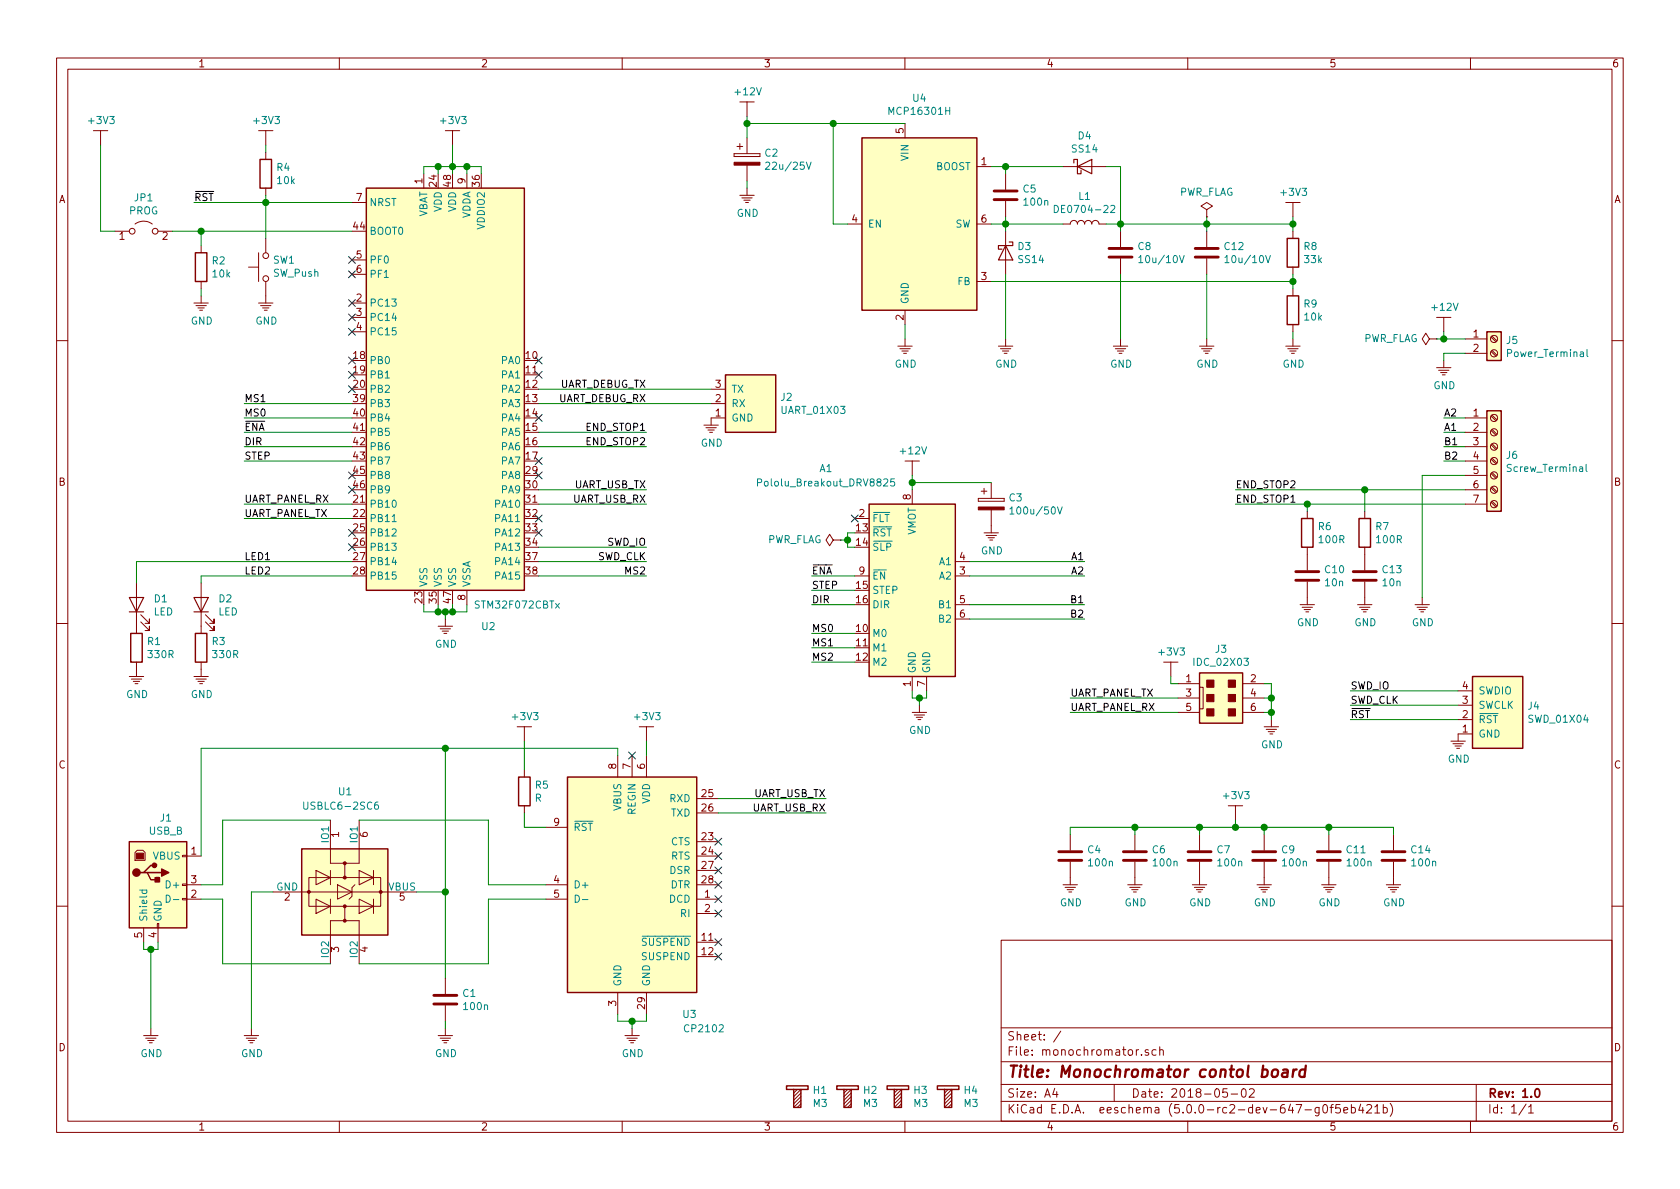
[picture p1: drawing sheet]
EESchema Schematic File Version 4
EELAYER 26 0
EELAYER END
$Descr A4 11693 8268
encoding utf-8
Sheet 1 1
Title "Monochromator contol board"
Date "2018-05-02"
Rev "1.0"
Comp ""
Comment1 ""
Comment2 ""
Comment3 ""
Comment4 ""
$EndDescr
$Comp
L MCU_ST_STM32F0:STM32F072CBTx U2
U 1 1
P 3150 2700
F 0 "U2" H 3400 1050 50  0000 C CNN
F 1 "STM32F072CBTx" H 3600 1200 50  0000 C CNN
F 2 "Package_QFP:LQFP-48_7x7mm_P0.5mm" H 2550 1300 50  0001 R CNN
F 3 "http://www.st.com/st-web-ui/static/active/en/resource/technical/document/datasheet/DM00090510.pdf" H 3150 2700 50  0001 C CNN
	1    3150 2700
	1    0    0    -1  
$EndComp
$Comp
L KLIB_Power:+3V3 #PWR011
U 1 1
P 3150 1000
F 0 "#PWR011" H 3150 700 50  0001 C CNN
F 1 "+3V3" H 3155 1173 50  0000 C CNN
F 2 "" H 3150 1000 50  0001 C CNN
F 3 "" H 3150 1000 50  0001 C CNN
	1    3150 1000
	1    0    0    -1  
$EndComp
Wire Wire Line
	2950 1200 2950 1150
Wire Wire Line
	2950 1150 3050 1150
Wire Wire Line
	3350 1150 3350 1200
Wire Wire Line
	3150 1200 3150 1150
Connection ~ 3150 1150
Wire Wire Line
	3150 1150 3250 1150
Wire Wire Line
	3150 1000 3150 1150
Wire Wire Line
	3250 1200 3250 1150
Connection ~ 3250 1150
Wire Wire Line
	3250 1150 3350 1150
Wire Wire Line
	3050 1200 3050 1150
Connection ~ 3050 1150
Wire Wire Line
	3050 1150 3150 1150
$Comp
L KLIB_Power:GND #PWR09
U 1 1
P 3100 4300
F 0 "#PWR09" H 3100 4100 50  0001 C CNN
F 1 "GND" H 3105 4127 50  0000 C CNN
F 2 "" H 3100 4300 50  0001 C CNN
F 3 "" H 3100 4300 50  0001 C CNN
	1    3100 4300
	1    0    0    -1  
$EndComp
Wire Wire Line
	3250 4200 3250 4250
Wire Wire Line
	3250 4250 3150 4250
Wire Wire Line
	2950 4250 2950 4200
Wire Wire Line
	3050 4200 3050 4250
Connection ~ 3050 4250
Wire Wire Line
	3050 4250 2950 4250
Wire Wire Line
	3150 4200 3150 4250
Connection ~ 3150 4250
Wire Wire Line
	3150 4250 3100 4250
Wire Wire Line
	3100 4300 3100 4250
Connection ~ 3100 4250
Wire Wire Line
	3100 4250 3050 4250
$Comp
L KLIB_Connector_Prog:SWD_01X04 J4
U 1 1
P 10350 5000
F 0 "J4" H 10070 5096 50  0000 R CNN
F 1 "SWD_01X04" H 10070 5005 50  0000 R CNN
F 2 "Connector_PinHeader_2.54mm:PinHeader_1x04_P2.54mm_Vertical" H 10300 4600 50  0001 C CNN
F 3 "~" H 10750 5400 50  0001 C CNN
	1    10350 5000
	-1   0    0    -1  
$EndComp
Wire Wire Line
	3750 3000 4500 3000
Wire Wire Line
	3750 3100 4500 3100
Wire Wire Line
	3750 3800 4500 3800
Wire Wire Line
	3750 3900 4500 3900
Text Label 4500 3800 2    50   ~ 0
SWD_IO
Text Label 4500 3900 2    50   ~ 0
SWD_CLK
Wire Wire Line
	1350 1400 1850 1400
Text Label 1350 1400 0    50   ~ 0
~RST
Text Label 4500 3000 2    50   ~ 0
END_STOP1
Text Label 4500 3100 2    50   ~ 0
END_STOP2
Text Label 1700 3900 0    50   ~ 0
LED1
Text Label 1700 4000 0    50   ~ 0
LED2
Wire Wire Line
	1700 3100 2450 3100
Wire Wire Line
	1700 3200 2450 3200
Text Label 1700 3100 0    50   ~ 0
DIR
Text Label 1700 3200 0    50   ~ 0
STEP
Wire Wire Line
	1700 2900 2450 2900
Wire Wire Line
	1700 3000 2450 3000
Text Label 1700 2900 0    50   ~ 0
MS0
Text Label 1700 3000 0    50   ~ 0
~ENA
Wire Wire Line
	1700 2800 2450 2800
Text Label 1700 2800 0    50   ~ 0
MS1
Wire Wire Line
	4500 4000 3750 4000
Text Label 4500 4000 2    50   ~ 0
MS2
Wire Wire Line
	3750 3400 4500 3400
Wire Wire Line
	3750 3500 4500 3500
Text Label 4500 3400 2    50   ~ 0
UART_USB_TX
Text Label 4500 3500 2    50   ~ 0
UART_USB_RX
Text Label 4500 2700 2    50   ~ 0
UART_DEBUG_TX
Text Label 4500 2800 2    50   ~ 0
UART_DEBUG_RX
Wire Wire Line
	2450 3500 1700 3500
Wire Wire Line
	2450 3600 1700 3600
Text Label 1700 3600 0    50   ~ 0
UART_PANEL_TX
Text Label 1700 3500 0    50   ~ 0
UART_PANEL_RX
NoConn ~ 2450 1800
NoConn ~ 2450 1900
NoConn ~ 2450 2100
NoConn ~ 2450 2200
NoConn ~ 2450 2300
NoConn ~ 2450 2500
NoConn ~ 2450 2600
NoConn ~ 2450 2700
NoConn ~ 3750 2500
NoConn ~ 3750 2600
NoConn ~ 3750 3200
NoConn ~ 3750 3300
NoConn ~ 3750 3600
NoConn ~ 3750 3700
$Comp
L Jumper:Jumper_2_Open JP1
U 1 1
P 1000 1600
F 0 "JP1" H 1000 1835 50  0000 C CNN
F 1 "PROG" H 1000 1744 50  0000 C CNN
F 2 "Connector_PinHeader_2.54mm:PinHeader_1x02_P2.54mm_Vertical" H 1000 1600 50  0001 C CNN
F 3 "~" H 1000 1600 50  0001 C CNN
	1    1000 1600
	1    0    0    -1  
$EndComp
$Comp
L Device:R R2
U 1 1
P 1400 1850
F 0 "R2" H 1470 1896 50  0000 L CNN
F 1 "10k" H 1470 1805 50  0000 L CNN
F 2 "Resistor_SMD:R_0805_2012Metric" V 1330 1850 50  0001 C CNN
F 3 "~" H 1400 1850 50  0001 C CNN
	1    1400 1850
	1    0    0    -1  
$EndComp
$Comp
L KLIB_Power:GND #PWR04
U 1 1
P 1400 2050
F 0 "#PWR04" H 1400 1850 50  0001 C CNN
F 1 "GND" H 1405 1877 50  0000 C CNN
F 2 "" H 1400 2050 50  0001 C CNN
F 3 "" H 1400 2050 50  0001 C CNN
	1    1400 2050
	1    0    0    -1  
$EndComp
Wire Wire Line
	1400 2050 1400 2000
Wire Wire Line
	2450 1600 1400 1600
Wire Wire Line
	1400 1600 1400 1700
Wire Wire Line
	1200 1600 1400 1600
Connection ~ 1400 1600
$Comp
L KLIB_Power:+3V3 #PWR01
U 1 1
P 700 1000
F 0 "#PWR01" H 700 700 50  0001 C CNN
F 1 "+3V3" H 705 1173 50  0000 C CNN
F 2 "" H 700 1000 50  0001 C CNN
F 3 "" H 700 1000 50  0001 C CNN
	1    700  1000
	1    0    0    -1  
$EndComp
Wire Wire Line
	700  1000 700  1600
Wire Wire Line
	700  1600 800  1600
$Comp
L KLIB_Power:GND #PWR040
U 1 1
P 10150 5100
F 0 "#PWR040" H 10150 4900 50  0001 C CNN
F 1 "GND" H 10155 4927 50  0000 C CNN
F 2 "" H 10150 5100 50  0001 C CNN
F 3 "" H 10150 5100 50  0001 C CNN
	1    10150 5100
	1    0    0    -1  
$EndComp
Wire Wire Line
	10150 4800 9400 4800
Wire Wire Line
	10150 4900 9400 4900
Text Label 9400 4800 0    50   ~ 0
SWD_IO
Text Label 9400 4900 0    50   ~ 0
SWD_CLK
Text Label 9400 5000 0    50   ~ 0
~RST
Wire Wire Line
	9400 5000 10150 5000
$Comp
L Switch:SW_Push SW1
U 1 1
P 1850 1850
F 0 "SW1" V 1896 1802 50  0000 R CNN
F 1 "SW_Push" V 1805 1802 50  0000 R CNN
F 2 "Button_Switch_SMD:SW_SPST_FSMSM" H 1850 2050 50  0001 C CNN
F 3 "" H 1850 2050 50  0001 C CNN
	1    1850 1850
	0    -1   -1   0   
$EndComp
$Comp
L Device:R R4
U 1 1
P 1850 1200
F 0 "R4" H 1920 1246 50  0000 L CNN
F 1 "10k" H 1920 1155 50  0000 L CNN
F 2 "Resistor_SMD:R_0805_2012Metric" V 1780 1200 50  0001 C CNN
F 3 "~" H 1850 1200 50  0001 C CNN
	1    1850 1200
	1    0    0    -1  
$EndComp
$Comp
L KLIB_Power:+3V3 #PWR07
U 1 1
P 1850 1000
F 0 "#PWR07" H 1850 700 50  0001 C CNN
F 1 "+3V3" H 1855 1173 50  0000 C CNN
F 2 "" H 1850 1000 50  0001 C CNN
F 3 "" H 1850 1000 50  0001 C CNN
	1    1850 1000
	1    0    0    -1  
$EndComp
Wire Wire Line
	1850 1050 1850 1000
Wire Wire Line
	1850 1350 1850 1400
Connection ~ 1850 1400
Wire Wire Line
	1850 1400 2450 1400
Wire Wire Line
	1850 1650 1850 1400
$Comp
L KLIB_Power:GND #PWR08
U 1 1
P 1850 2050
F 0 "#PWR08" H 1850 1850 50  0001 C CNN
F 1 "GND" H 1855 1877 50  0000 C CNN
F 2 "" H 1850 2050 50  0001 C CNN
F 3 "" H 1850 2050 50  0001 C CNN
	1    1850 2050
	1    0    0    -1  
$EndComp
$Comp
L KLIB_Interface:CP2102 U3
U 1 1
P 4400 6150
F 0 "U3" H 4800 5250 50  0000 C CNN
F 1 "CP2102" H 4900 5150 50  0000 C CNN
F 2 "Package_DFN_QFN:QFN-28-1EP_5x5mm_P0.5mm_EP3.35x3.35mm" H 4600 5300 50  0001 L CNN
F 3 "https://www.silabs.com/documents/public/data-sheets/CP2102-9.pdf" H 4600 5100 50  0001 L CNN
	1    4400 6150
	1    0    0    -1  
$EndComp
$Comp
L KLIB_Power:GND #PWR013
U 1 1
P 4400 7150
F 0 "#PWR013" H 4400 6950 50  0001 C CNN
F 1 "GND" H 4405 6977 50  0000 C CNN
F 2 "" H 4400 7150 50  0001 C CNN
F 3 "" H 4400 7150 50  0001 C CNN
	1    4400 7150
	1    0    0    -1  
$EndComp
Wire Wire Line
	4400 7150 4400 7100
Wire Wire Line
	4400 7100 4500 7100
Wire Wire Line
	4500 7100 4500 7050
Wire Wire Line
	4300 7050 4300 7100
Wire Wire Line
	4300 7100 4400 7100
Connection ~ 4400 7100
$Comp
L Connector:USB_B J1
U 1 1
P 1100 6150
F 0 "J1" H 1155 6617 50  0000 C CNN
F 1 "USB_B" H 1155 6526 50  0000 C CNN
F 2 "Connector_USB:USB_B_TE_5787834_Vertical" H 1250 6100 50  0001 C CNN
F 3 " ~" H 1250 6100 50  0001 C CNN
	1    1100 6150
	1    0    0    -1  
$EndComp
$Comp
L Power_Protection:USBLC6-2SC6 U1
U 1 1
P 2400 6200
F 0 "U1" V 1700 6150 50  0000 L CNN
F 1 "USBLC6-2SC6" V 1800 5900 50  0000 L CNN
F 2 "Package_TO_SOT_SMD:SOT-23-6" H 1650 6600 50  0001 C CNN
F 3 "http://www2.st.com/resource/en/datasheet/CD00050750.pdf" H 2600 6550 50  0001 C CNN
	1    2400 6200
	0    1    1    0   
$EndComp
Wire Wire Line
	1400 6150 1550 6150
Wire Wire Line
	1550 6150 1550 5700
Wire Wire Line
	1550 5700 2300 5700
Wire Wire Line
	2500 5700 3400 5700
Wire Wire Line
	3400 5700 3400 6150
Wire Wire Line
	3400 6150 3800 6150
Wire Wire Line
	1400 6250 1550 6250
Wire Wire Line
	1550 6250 1550 6700
Wire Wire Line
	1550 6700 2300 6700
Wire Wire Line
	2500 6700 3400 6700
Wire Wire Line
	3400 6700 3400 6250
Wire Wire Line
	3400 6250 3800 6250
$Comp
L KLIB_Power:GND #PWR03
U 1 1
P 1050 7150
F 0 "#PWR03" H 1050 6950 50  0001 C CNN
F 1 "GND" H 1055 6977 50  0000 C CNN
F 2 "" H 1050 7150 50  0001 C CNN
F 3 "" H 1050 7150 50  0001 C CNN
	1    1050 7150
	1    0    0    -1  
$EndComp
Wire Wire Line
	1050 7150 1050 6600
Wire Wire Line
	1050 6600 1100 6600
Wire Wire Line
	1100 6600 1100 6550
Wire Wire Line
	1000 6550 1000 6600
Wire Wire Line
	1000 6600 1050 6600
Connection ~ 1050 6600
Wire Wire Line
	1400 5950 1400 5200
Wire Wire Line
	1400 5200 3100 5200
Wire Wire Line
	4300 5200 4300 5250
Wire Wire Line
	2900 6200 3100 6200
Wire Wire Line
	3100 6200 3100 5200
Connection ~ 3100 5200
Wire Wire Line
	3100 5200 4300 5200
$Comp
L KLIB_Power:GND #PWR06
U 1 1
P 1750 7150
F 0 "#PWR06" H 1750 6950 50  0001 C CNN
F 1 "GND" H 1755 6977 50  0000 C CNN
F 2 "" H 1750 7150 50  0001 C CNN
F 3 "" H 1750 7150 50  0001 C CNN
	1    1750 7150
	1    0    0    -1  
$EndComp
Wire Wire Line
	1750 7150 1750 6200
Wire Wire Line
	1750 6200 1900 6200
NoConn ~ 5000 5850
NoConn ~ 5000 5950
NoConn ~ 5000 6050
NoConn ~ 5000 6150
NoConn ~ 5000 6250
NoConn ~ 5000 6350
NoConn ~ 5000 6550
NoConn ~ 5000 6650
$Comp
L Device:R R5
U 1 1
P 3650 5500
F 0 "R5" H 3720 5546 50  0000 L CNN
F 1 "R" H 3720 5455 50  0000 L CNN
F 2 "Resistor_SMD:R_0805_2012Metric" V 3580 5500 50  0001 C CNN
F 3 "~" H 3650 5500 50  0001 C CNN
	1    3650 5500
	1    0    0    -1  
$EndComp
$Comp
L KLIB_Power:+3V3 #PWR014
U 1 1
P 4500 5150
F 0 "#PWR014" H 4500 4850 50  0001 C CNN
F 1 "+3V3" H 4505 5323 50  0000 C CNN
F 2 "" H 4500 5150 50  0001 C CNN
F 3 "" H 4500 5150 50  0001 C CNN
	1    4500 5150
	1    0    0    -1  
$EndComp
Wire Wire Line
	4500 5250 4500 5150
$Comp
L KLIB_Power:+3V3 #PWR012
U 1 1
P 3650 5150
F 0 "#PWR012" H 3650 4850 50  0001 C CNN
F 1 "+3V3" H 3655 5323 50  0000 C CNN
F 2 "" H 3650 5150 50  0001 C CNN
F 3 "" H 3650 5150 50  0001 C CNN
	1    3650 5150
	1    0    0    -1  
$EndComp
Wire Wire Line
	3650 5350 3650 5150
Wire Wire Line
	3800 5750 3650 5750
Wire Wire Line
	3650 5750 3650 5650
NoConn ~ 4400 5250
Wire Wire Line
	5000 5550 5750 5550
Wire Wire Line
	5000 5650 5750 5650
Text Label 5750 5550 2    50   ~ 0
UART_USB_TX
Text Label 5750 5650 2    50   ~ 0
UART_USB_RX
$Comp
L KLIB_Regul:MCP16301H U4
U 1 1
P 6400 1550
F 0 "U4" H 6400 2428 50  0000 C CNN
F 1 "MCP16301H" H 6400 2337 50  0000 C CNN
F 2 "Package_TO_SOT_SMD:SOT-23-6_Handsoldering" H 7400 850 50  0001 C CNN
F 3 "https://www.tme.eu/cz/details/mcp16301ht-e_ch/stabilizator-napeti-obvody-dc-dc/microchip-technology/" H 6800 2200 50  0001 C CNN
	1    6400 1550
	1    0    0    -1  
$EndComp
$Comp
L Device:R R8
U 1 1
P 9000 1750
F 0 "R8" H 9070 1796 50  0000 L CNN
F 1 "33k" H 9070 1705 50  0000 L CNN
F 2 "Resistor_SMD:R_0805_2012Metric" V 8930 1750 50  0001 C CNN
F 3 "~" H 9000 1750 50  0001 C CNN
	1    9000 1750
	1    0    0    -1  
$EndComp
$Comp
L Device:R R9
U 1 1
P 9000 2150
F 0 "R9" H 9070 2196 50  0000 L CNN
F 1 "10k" H 9070 2105 50  0000 L CNN
F 2 "Resistor_SMD:R_0805_2012Metric" V 8930 2150 50  0001 C CNN
F 3 "~" H 9000 2150 50  0001 C CNN
	1    9000 2150
	1    0    0    -1  
$EndComp
$Comp
L Device:L L1
U 1 1
P 7550 1550
F 0 "L1" V 7740 1550 50  0000 C CNN
F 1 "DE0704-22" V 7649 1550 50  0000 C CNN
F 2 "Inductor_SMD:L_7.3x7.3_H4.5" H 7550 1550 50  0001 C CNN
F 3 "~" H 7550 1550 50  0001 C CNN
	1    7550 1550
	0    -1   -1   0   
$EndComp
$Comp
L Device:D_Schottky D3
U 1 1
P 7000 1750
F 0 "D3" V 6954 1829 50  0000 L CNN
F 1 "SS14" V 7045 1829 50  0000 L CNN
F 2 "Diode_SMD:D_SMA" H 7000 1750 50  0001 C CNN
F 3 "~" H 7000 1750 50  0001 C CNN
	1    7000 1750
	0    1    1    0   
$EndComp
$Comp
L Device:D_Schottky D4
U 1 1
P 7550 1150
F 0 "D4" H 7550 1366 50  0000 C CNN
F 1 "SS14" H 7550 1275 50  0000 C CNN
F 2 "Diode_SMD:D_SMA" H 7550 1150 50  0001 C CNN
F 3 "~" H 7550 1150 50  0001 C CNN
	1    7550 1150
	1    0    0    -1  
$EndComp
$Comp
L Device:C C5
U 1 1
P 7000 1350
F 0 "C5" H 7115 1396 50  0000 L CNN
F 1 "100n" H 7115 1305 50  0000 L CNN
F 2 "Capacitor_SMD:C_0805_2012Metric" H 7038 1200 50  0001 C CNN
F 3 "~" H 7000 1350 50  0001 C CNN
	1    7000 1350
	1    0    0    -1  
$EndComp
$Comp
L Device:C C8
U 1 1
P 7800 1750
F 0 "C8" H 7915 1796 50  0000 L CNN
F 1 "10u/10V" H 7915 1705 50  0000 L CNN
F 2 "Capacitor_SMD:C_1206_3216Metric" H 7838 1600 50  0001 C CNN
F 3 "~" H 7800 1750 50  0001 C CNN
	1    7800 1750
	1    0    0    -1  
$EndComp
$Comp
L Device:C C12
U 1 1
P 8400 1750
F 0 "C12" H 8515 1796 50  0000 L CNN
F 1 "10u/10V" H 8515 1705 50  0000 L CNN
F 2 "Capacitor_SMD:C_1206_3216Metric" H 8438 1600 50  0001 C CNN
F 3 "~" H 8400 1750 50  0001 C CNN
	1    8400 1750
	1    0    0    -1  
$EndComp
$Comp
L Device:CP C2
U 1 1
P 5200 1100
F 0 "C2" H 5318 1146 50  0000 L CNN
F 1 "22u/25V" H 5318 1055 50  0000 L CNN
F 2 "Capacitor_Tantalum_SMD:CP_EIA-7343-31_Kemet-D" H 5238 950 50  0001 C CNN
F 3 "~" H 5200 1100 50  0001 C CNN
	1    5200 1100
	1    0    0    -1  
$EndComp
Wire Wire Line
	9000 1950 9000 1900
Wire Wire Line
	9000 2000 9000 1950
Connection ~ 9000 1950
Wire Wire Line
	6900 1950 9000 1950
Wire Wire Line
	6900 1150 7000 1150
Wire Wire Line
	7700 1550 7800 1550
Wire Wire Line
	9000 1550 9000 1600
Wire Wire Line
	7800 1600 7800 1550
Connection ~ 7800 1550
Wire Wire Line
	7800 1550 8400 1550
Wire Wire Line
	8400 1600 8400 1550
Connection ~ 8400 1550
Wire Wire Line
	8400 1550 9000 1550
Wire Wire Line
	7700 1150 7800 1150
Wire Wire Line
	7800 1150 7800 1550
Wire Wire Line
	7400 1550 7000 1550
Wire Wire Line
	7000 1600 7000 1550
Connection ~ 7000 1550
Wire Wire Line
	7000 1550 6900 1550
Wire Wire Line
	7000 1500 7000 1550
Wire Wire Line
	7000 1200 7000 1150
Connection ~ 7000 1150
Wire Wire Line
	7000 1150 7400 1150
$Comp
L KLIB_Power:GND #PWR037
U 1 1
P 9000 2350
F 0 "#PWR037" H 9000 2150 50  0001 C CNN
F 1 "GND" H 9005 2177 50  0000 C CNN
F 2 "" H 9000 2350 50  0001 C CNN
F 3 "" H 9000 2350 50  0001 C CNN
	1    9000 2350
	1    0    0    -1  
$EndComp
$Comp
L KLIB_Power:GND #PWR021
U 1 1
P 6300 2350
F 0 "#PWR021" H 6300 2150 50  0001 C CNN
F 1 "GND" H 6305 2177 50  0000 C CNN
F 2 "" H 6300 2350 50  0001 C CNN
F 3 "" H 6300 2350 50  0001 C CNN
	1    6300 2350
	1    0    0    -1  
$EndComp
Wire Wire Line
	6300 2350 6300 2250
Wire Wire Line
	9000 2350 9000 2300
$Comp
L KLIB_Power:GND #PWR028
U 1 1
P 7800 2350
F 0 "#PWR028" H 7800 2150 50  0001 C CNN
F 1 "GND" H 7805 2177 50  0000 C CNN
F 2 "" H 7800 2350 50  0001 C CNN
F 3 "" H 7800 2350 50  0001 C CNN
	1    7800 2350
	1    0    0    -1  
$EndComp
$Comp
L KLIB_Power:GND #PWR033
U 1 1
P 8400 2350
F 0 "#PWR033" H 8400 2150 50  0001 C CNN
F 1 "GND" H 8405 2177 50  0000 C CNN
F 2 "" H 8400 2350 50  0001 C CNN
F 3 "" H 8400 2350 50  0001 C CNN
	1    8400 2350
	1    0    0    -1  
$EndComp
$Comp
L KLIB_Power:GND #PWR023
U 1 1
P 7000 2350
F 0 "#PWR023" H 7000 2150 50  0001 C CNN
F 1 "GND" H 7005 2177 50  0000 C CNN
F 2 "" H 7000 2350 50  0001 C CNN
F 3 "" H 7000 2350 50  0001 C CNN
	1    7000 2350
	1    0    0    -1  
$EndComp
Wire Wire Line
	7000 2350 7000 1900
Wire Wire Line
	7800 2350 7800 1900
Wire Wire Line
	8400 2350 8400 1900
Wire Wire Line
	6300 850  5800 850 
Wire Wire Line
	5200 950  5200 850 
Wire Wire Line
	5900 1550 5800 1550
Wire Wire Line
	5800 1550 5800 850 
Wire Wire Line
	5800 850  5200 850 
$Comp
L KLIB_Power:GND #PWR017
U 1 1
P 5200 1300
F 0 "#PWR017" H 5200 1100 50  0001 C CNN
F 1 "GND" H 5205 1127 50  0000 C CNN
F 2 "" H 5200 1300 50  0001 C CNN
F 3 "" H 5200 1300 50  0001 C CNN
	1    5200 1300
	1    0    0    -1  
$EndComp
Wire Wire Line
	5200 1300 5200 1250
Wire Wire Line
	5200 800  5200 850 
Connection ~ 5200 850 
$Comp
L KLIB_Power:+12V #PWR016
U 1 1
P 5200 800
F 0 "#PWR016" H 5200 500 50  0001 C CNN
F 1 "+12V" H 5205 973 50  0000 C CNN
F 2 "" H 5200 800 50  0001 C CNN
F 3 "" H 5200 800 50  0001 C CNN
	1    5200 800 
	1    0    0    -1  
$EndComp
Wire Wire Line
	9000 1500 9000 1550
Connection ~ 9000 1550
$Comp
L KLIB_Power:+3V3 #PWR036
U 1 1
P 9000 1500
F 0 "#PWR036" H 9000 1200 50  0001 C CNN
F 1 "+3V3" H 9005 1673 50  0000 C CNN
F 2 "" H 9000 1500 50  0001 C CNN
F 3 "" H 9000 1500 50  0001 C CNN
	1    9000 1500
	1    0    0    -1  
$EndComp
$Comp
L Device:LED D2
U 1 1
P 1400 4200
F 0 "D2" V 1438 4083 50  0000 R CNN
F 1 "LED" V 1347 4083 50  0000 R CNN
F 2 "LED_SMD:LED_0805_2012Metric" H 1400 4200 50  0001 C CNN
F 3 "~" H 1400 4200 50  0001 C CNN
	1    1400 4200
	0    -1   -1   0   
$EndComp
$Comp
L Device:LED D1
U 1 1
P 950 4200
F 0 "D1" V 988 4083 50  0000 R CNN
F 1 "LED" V 897 4083 50  0000 R CNN
F 2 "LED_SMD:LED_0805_2012Metric" H 950 4200 50  0001 C CNN
F 3 "~" H 950 4200 50  0001 C CNN
	1    950  4200
	0    -1   -1   0   
$EndComp
$Comp
L Device:R R3
U 1 1
P 1400 4500
F 0 "R3" H 1470 4546 50  0000 L CNN
F 1 "330R" H 1470 4455 50  0000 L CNN
F 2 "Resistor_SMD:R_0805_2012Metric" V 1330 4500 50  0001 C CNN
F 3 "~" H 1400 4500 50  0001 C CNN
	1    1400 4500
	1    0    0    -1  
$EndComp
$Comp
L Device:R R1
U 1 1
P 950 4500
F 0 "R1" H 1020 4546 50  0000 L CNN
F 1 "330R" H 1020 4455 50  0000 L CNN
F 2 "Resistor_SMD:R_0805_2012Metric" V 880 4500 50  0001 C CNN
F 3 "~" H 950 4500 50  0001 C CNN
	1    950  4500
	1    0    0    -1  
$EndComp
$Comp
L KLIB_Power:GND #PWR05
U 1 1
P 1400 4650
F 0 "#PWR05" H 1400 4450 50  0001 C CNN
F 1 "GND" H 1405 4477 50  0000 C CNN
F 2 "" H 1400 4650 50  0001 C CNN
F 3 "" H 1400 4650 50  0001 C CNN
	1    1400 4650
	1    0    0    -1  
$EndComp
$Comp
L KLIB_Power:GND #PWR02
U 1 1
P 950 4650
F 0 "#PWR02" H 950 4450 50  0001 C CNN
F 1 "GND" H 955 4477 50  0000 C CNN
F 2 "" H 950 4650 50  0001 C CNN
F 3 "" H 950 4650 50  0001 C CNN
	1    950  4650
	1    0    0    -1  
$EndComp
Wire Wire Line
	1400 4000 1400 4050
Wire Wire Line
	1400 4000 2450 4000
Wire Wire Line
	950  3900 950  4050
Wire Wire Line
	950  3900 2450 3900
NoConn ~ 3750 2900
$Comp
L Driver_Motor:Pololu_Breakout_DRV8825 A1
U 1 1
P 6350 4000
F 0 "A1" H 5750 4750 50  0000 C CNN
F 1 "Pololu_Breakout_DRV8825" H 5750 4650 50  0000 C CNN
F 2 "Module:Pololu_Breakout-16_15.2x20.3mm" H 6550 3200 50  0001 L CNN
F 3 "https://www.pololu.com/product/2982" H 6450 3700 50  0001 C CNN
	1    6350 4000
	1    0    0    -1  
$EndComp
NoConn ~ 5950 3600
Wire Wire Line
	5650 4600 5950 4600
Text Label 5650 4600 0    50   ~ 0
MS2
Wire Wire Line
	5650 4500 5950 4500
Text Label 5650 4500 0    50   ~ 0
MS1
Wire Wire Line
	5650 4400 5950 4400
Text Label 5650 4400 0    50   ~ 0
MS0
Wire Wire Line
	5950 3800 5900 3800
Wire Wire Line
	5900 3800 5900 3750
Wire Wire Line
	5900 3700 5950 3700
Wire Wire Line
	5950 4200 5650 4200
Wire Wire Line
	5950 4100 5650 4100
Wire Wire Line
	5950 4000 5650 4000
Text Label 5650 4000 0    50   ~ 0
~ENA
Text Label 5650 4100 0    50   ~ 0
STEP
Text Label 5650 4200 0    50   ~ 0
DIR
$Comp
L KLIB_Power:+12V #PWR018
U 1 1
P 6350 3300
F 0 "#PWR018" H 6350 3000 50  0001 C CNN
F 1 "+12V" H 6355 3473 50  0000 C CNN
F 2 "" H 6350 3300 50  0001 C CNN
F 3 "" H 6350 3300 50  0001 C CNN
	1    6350 3300
	1    0    0    -1  
$EndComp
Wire Wire Line
	6350 3300 6350 3350
$Comp
L Device:CP C3
U 1 1
P 6900 3500
F 0 "C3" H 7018 3546 50  0000 L CNN
F 1 "100u/50V" H 7018 3455 50  0000 L CNN
F 2 "Capacitor_THT:CP_Radial_D8.0mm_P3.50mm" H 6938 3350 50  0001 C CNN
F 3 "~" H 6900 3500 50  0001 C CNN
	1    6900 3500
	1    0    0    -1  
$EndComp
Wire Wire Line
	6900 3350 6350 3350
Connection ~ 6350 3350
Wire Wire Line
	6350 3350 6350 3400
$Comp
L KLIB_Power:GND #PWR020
U 1 1
P 6900 3650
F 0 "#PWR020" H 6900 3450 50  0001 C CNN
F 1 "GND" H 6905 3477 50  0000 C CNN
F 2 "" H 6900 3650 50  0001 C CNN
F 3 "" H 6900 3650 50  0001 C CNN
	1    6900 3650
	1    0    0    -1  
$EndComp
$Comp
L KLIB_Power:GND #PWR019
U 1 1
P 6400 4900
F 0 "#PWR019" H 6400 4700 50  0001 C CNN
F 1 "GND" H 6405 4727 50  0000 C CNN
F 2 "" H 6400 4900 50  0001 C CNN
F 3 "" H 6400 4900 50  0001 C CNN
	1    6400 4900
	1    0    0    -1  
$EndComp
Wire Wire Line
	6450 4800 6450 4850
Wire Wire Line
	6450 4850 6400 4850
Wire Wire Line
	6350 4850 6350 4800
Wire Wire Line
	6400 4900 6400 4850
Connection ~ 6400 4850
Wire Wire Line
	6400 4850 6350 4850
Wire Wire Line
	6750 3900 7550 3900
Wire Wire Line
	6750 4000 7550 4000
Wire Wire Line
	6750 4200 7550 4200
Wire Wire Line
	6750 4300 7550 4300
Text Label 7550 3900 2    50   ~ 0
A1
Text Label 7550 4000 2    50   ~ 0
A2
Text Label 7550 4200 2    50   ~ 0
B1
Text Label 7550 4300 2    50   ~ 0
B2
$Comp
L KLIB_Connector_Prog:UART_01X03 J2
U 1 1
P 5250 2800
F 0 "J2" H 5071 2846 50  0000 R CNN
F 1 "UART_01X03" H 5071 2755 50  0000 R CNN
F 2 "Connector_PinHeader_2.54mm:PinHeader_1x03_P2.54mm_Vertical" H 5250 2400 50  0001 C CNN
F 3 "~" H 5900 3000 50  0001 C CNN
	1    5250 2800
	-1   0    0    -1  
$EndComp
Wire Wire Line
	3750 2700 4950 2700
Wire Wire Line
	3750 2800 4950 2800
$Comp
L KLIB_Power:GND #PWR015
U 1 1
P 4950 2900
F 0 "#PWR015" H 4950 2700 50  0001 C CNN
F 1 "GND" H 4955 2727 50  0000 C CNN
F 2 "" H 4950 2900 50  0001 C CNN
F 3 "" H 4950 2900 50  0001 C CNN
	1    4950 2900
	1    0    0    -1  
$EndComp
$Comp
L KLIB_Connector_IDC:IDC_02X03 J3
U 1 1
P 8500 4850
F 0 "J3" H 8500 5192 50  0000 C CNN
F 1 "IDC_02X03" H 8500 5101 50  0000 C CNN
F 2 "Connector_IDC:IDC-Header_2x03_P2.54mm_Vertical" V 9050 4850 50  0001 C CNN
F 3 "~" V 9000 4850 50  0001 C CNN
	1    8500 4850
	1    0    0    -1  
$EndComp
Wire Wire Line
	8200 4850 7450 4850
Wire Wire Line
	8200 4950 7450 4950
Text Label 7450 4950 0    50   ~ 0
UART_PANEL_RX
Text Label 7450 4850 0    50   ~ 0
UART_PANEL_TX
$Comp
L KLIB_Power:GND #PWR030
U 1 1
P 8850 5000
F 0 "#PWR030" H 8850 4800 50  0001 C CNN
F 1 "GND" H 8855 4827 50  0000 C CNN
F 2 "" H 8850 5000 50  0001 C CNN
F 3 "" H 8850 5000 50  0001 C CNN
	1    8850 5000
	1    0    0    -1  
$EndComp
Wire Wire Line
	8850 5000 8850 4950
Wire Wire Line
	8850 4750 8800 4750
Wire Wire Line
	8800 4850 8850 4850
Connection ~ 8850 4850
Wire Wire Line
	8850 4850 8850 4750
Wire Wire Line
	8800 4950 8850 4950
Connection ~ 8850 4950
Wire Wire Line
	8850 4950 8850 4850
$Comp
L KLIB_Power:+3V3 #PWR025
U 1 1
P 8150 4700
F 0 "#PWR025" H 8150 4400 50  0001 C CNN
F 1 "+3V3" H 8155 4873 50  0000 C CNN
F 2 "" H 8150 4700 50  0001 C CNN
F 3 "" H 8150 4700 50  0001 C CNN
	1    8150 4700
	1    0    0    -1  
$EndComp
Wire Wire Line
	8200 4750 8150 4750
Wire Wire Line
	8150 4750 8150 4700
$Comp
L KLIB_Power:+12V #PWR038
U 1 1
P 10050 2300
F 0 "#PWR038" H 10050 2000 50  0001 C CNN
F 1 "+12V" H 10055 2473 50  0000 C CNN
F 2 "" H 10050 2300 50  0001 C CNN
F 3 "" H 10050 2300 50  0001 C CNN
	1    10050 2300
	1    0    0    -1  
$EndComp
Wire Wire Line
	10050 2350 10050 2300
Wire Wire Line
	10200 2900 10050 2900
Wire Wire Line
	10200 3000 10050 3000
Wire Wire Line
	10200 3100 10050 3100
Wire Wire Line
	10200 3200 10050 3200
Text Label 10050 2900 0    50   ~ 0
A2
Text Label 10050 3000 0    50   ~ 0
A1
Text Label 10050 3100 0    50   ~ 0
B1
Text Label 10050 3200 0    50   ~ 0
B2
Wire Wire Line
	10200 3400 9500 3400
Wire Wire Line
	10200 3500 9100 3500
Text Label 8600 3400 0    50   ~ 0
END_STOP2
Text Label 8600 3500 0    50   ~ 0
END_STOP1
$Comp
L KLIB_Power:GND #PWR039
U 1 1
P 9900 4150
F 0 "#PWR039" H 9900 3950 50  0001 C CNN
F 1 "GND" H 9905 3977 50  0000 C CNN
F 2 "" H 9900 4150 50  0001 C CNN
F 3 "" H 9900 4150 50  0001 C CNN
	1    9900 4150
	1    0    0    -1  
$EndComp
Wire Wire Line
	10200 3300 9900 3300
$Comp
L Device:C C10
U 1 1
P 9100 4000
F 0 "C10" H 9215 4046 50  0000 L CNN
F 1 "10n" H 9215 3955 50  0000 L CNN
F 2 "Capacitor_SMD:C_0805_2012Metric" H 9138 3850 50  0001 C CNN
F 3 "~" H 9100 4000 50  0001 C CNN
	1    9100 4000
	1    0    0    -1  
$EndComp
$Comp
L Device:C C13
U 1 1
P 9500 4000
F 0 "C13" H 9615 4046 50  0000 L CNN
F 1 "10n" H 9615 3955 50  0000 L CNN
F 2 "Capacitor_SMD:C_0805_2012Metric" H 9538 3850 50  0001 C CNN
F 3 "~" H 9500 4000 50  0001 C CNN
	1    9500 4000
	1    0    0    -1  
$EndComp
$Comp
L Device:R R7
U 1 1
P 9500 3700
F 0 "R7" H 9570 3746 50  0000 L CNN
F 1 "100R" H 9570 3655 50  0000 L CNN
F 2 "Resistor_SMD:R_0805_2012Metric" V 9430 3700 50  0001 C CNN
F 3 "~" H 9500 3700 50  0001 C CNN
	1    9500 3700
	1    0    0    -1  
$EndComp
$Comp
L Device:R R6
U 1 1
P 9100 3700
F 0 "R6" H 9170 3746 50  0000 L CNN
F 1 "100R" H 9170 3655 50  0000 L CNN
F 2 "Resistor_SMD:R_0805_2012Metric" V 9030 3700 50  0001 C CNN
F 3 "~" H 9100 3700 50  0001 C CNN
	1    9100 3700
	1    0    0    -1  
$EndComp
$Comp
L KLIB_Power:GND #PWR034
U 1 1
P 9500 4150
F 0 "#PWR034" H 9500 3950 50  0001 C CNN
F 1 "GND" H 9505 3977 50  0000 C CNN
F 2 "" H 9500 4150 50  0001 C CNN
F 3 "" H 9500 4150 50  0001 C CNN
	1    9500 4150
	1    0    0    -1  
$EndComp
$Comp
L KLIB_Power:GND #PWR031
U 1 1
P 9100 4150
F 0 "#PWR031" H 9100 3950 50  0001 C CNN
F 1 "GND" H 9105 3977 50  0000 C CNN
F 2 "" H 9100 4150 50  0001 C CNN
F 3 "" H 9100 4150 50  0001 C CNN
	1    9100 4150
	1    0    0    -1  
$EndComp
Wire Wire Line
	9100 3550 9100 3500
Connection ~ 9100 3500
Wire Wire Line
	9100 3500 8600 3500
Wire Wire Line
	9500 3550 9500 3400
Connection ~ 9500 3400
Wire Wire Line
	9500 3400 8600 3400
Connection ~ 5800 850 
$Comp
L KLIB_Mechanical:Bolt H1
U 1 1
P 5550 7650
F 0 "H1" H 5655 7721 50  0000 L CNN
F 1 "M3" H 5655 7630 50  0000 L CNN
F 2 "KLIB_Mechanical:Bolt_M3" H 5650 7500 50  0001 L CNN
F 3 "~" H 5675 7575 50  0001 C CNN
	1    5550 7650
	1    0    0    -1  
$EndComp
$Comp
L KLIB_Mechanical:Bolt H2
U 1 1
P 5900 7650
F 0 "H2" H 6005 7721 50  0000 L CNN
F 1 "M3" H 6005 7630 50  0000 L CNN
F 2 "KLIB_Mechanical:Bolt_M3" H 6000 7500 50  0001 L CNN
F 3 "~" H 6025 7575 50  0001 C CNN
	1    5900 7650
	1    0    0    -1  
$EndComp
$Comp
L KLIB_Mechanical:Bolt H3
U 1 1
P 6250 7650
F 0 "H3" H 6355 7721 50  0000 L CNN
F 1 "M3" H 6355 7630 50  0000 L CNN
F 2 "KLIB_Mechanical:Bolt_M3" H 6350 7500 50  0001 L CNN
F 3 "~" H 6375 7575 50  0001 C CNN
	1    6250 7650
	1    0    0    -1  
$EndComp
$Comp
L KLIB_Mechanical:Bolt H4
U 1 1
P 6600 7650
F 0 "H4" H 6705 7721 50  0000 L CNN
F 1 "M3" H 6705 7630 50  0000 L CNN
F 2 "KLIB_Mechanical:Bolt_M3" H 6700 7500 50  0001 L CNN
F 3 "~" H 6725 7575 50  0001 C CNN
	1    6600 7650
	1    0    0    -1  
$EndComp
$Comp
L KLIB_Power:PWR_FLAG #FLG03
U 1 1
P 10000 2350
F 0 "#FLG03" H 10000 2425 50  0001 C CNN
F 1 "PWR_FLAG" V 10000 2478 50  0000 L CNN
F 2 "" H 10000 2350 50  0001 C CNN
F 3 "" H 10000 2350 50  0001 C CNN
	1    10000 2350
	0    -1   -1   0   
$EndComp
Wire Wire Line
	10000 2350 10050 2350
$Comp
L KLIB_Power:PWR_FLAG #FLG01
U 1 1
P 5850 3750
F 0 "#FLG01" H 5850 3825 50  0001 C CNN
F 1 "PWR_FLAG" V 5850 3878 50  0000 L CNN
F 2 "" H 5850 3750 50  0001 C CNN
F 3 "" H 5850 3750 50  0001 C CNN
	1    5850 3750
	0    -1   -1   0   
$EndComp
Wire Wire Line
	5850 3750 5900 3750
Connection ~ 5900 3750
Wire Wire Line
	5900 3750 5900 3700
$Comp
L KLIB_Power:PWR_FLAG #FLG02
U 1 1
P 8400 1500
F 0 "#FLG02" H 8400 1575 50  0001 C CNN
F 1 "PWR_FLAG" H 8400 1674 50  0000 C CNN
F 2 "" H 8400 1500 50  0001 C CNN
F 3 "" H 8400 1500 50  0001 C CNN
	1    8400 1500
	1    0    0    -1  
$EndComp
Wire Wire Line
	8400 1500 8400 1550
NoConn ~ 2450 3300
NoConn ~ 2450 3400
NoConn ~ 2450 3700
NoConn ~ 2450 3800
$Comp
L Device:C C6
U 1 1
P 7900 5950
F 0 "C6" H 8015 5996 50  0000 L CNN
F 1 "100n" H 8015 5905 50  0000 L CNN
F 2 "Capacitor_SMD:C_0805_2012Metric" H 7938 5800 50  0001 C CNN
F 3 "~" H 7900 5950 50  0001 C CNN
	1    7900 5950
	1    0    0    -1  
$EndComp
$Comp
L Device:C C7
U 1 1
P 8350 5950
F 0 "C7" H 8465 5996 50  0000 L CNN
F 1 "100n" H 8465 5905 50  0000 L CNN
F 2 "Capacitor_SMD:C_0805_2012Metric" H 8388 5800 50  0001 C CNN
F 3 "~" H 8350 5950 50  0001 C CNN
	1    8350 5950
	1    0    0    -1  
$EndComp
$Comp
L Device:C C9
U 1 1
P 8800 5950
F 0 "C9" H 8915 5996 50  0000 L CNN
F 1 "100n" H 8915 5905 50  0000 L CNN
F 2 "Capacitor_SMD:C_0805_2012Metric" H 8838 5800 50  0001 C CNN
F 3 "~" H 8800 5950 50  0001 C CNN
	1    8800 5950
	1    0    0    -1  
$EndComp
$Comp
L Device:C C4
U 1 1
P 7450 5950
F 0 "C4" H 7565 5996 50  0000 L CNN
F 1 "100n" H 7565 5905 50  0000 L CNN
F 2 "Capacitor_SMD:C_0805_2012Metric" H 7488 5800 50  0001 C CNN
F 3 "~" H 7450 5950 50  0001 C CNN
	1    7450 5950
	1    0    0    -1  
$EndComp
$Comp
L Device:C C11
U 1 1
P 9250 5950
F 0 "C11" H 9365 5996 50  0000 L CNN
F 1 "100n" H 9365 5905 50  0000 L CNN
F 2 "Capacitor_SMD:C_0805_2012Metric" H 9288 5800 50  0001 C CNN
F 3 "~" H 9250 5950 50  0001 C CNN
	1    9250 5950
	1    0    0    -1  
$EndComp
$Comp
L Device:C C1
U 1 1
P 3100 6950
F 0 "C1" H 3215 6996 50  0000 L CNN
F 1 "100n" H 3215 6905 50  0000 L CNN
F 2 "Capacitor_SMD:C_0805_2012Metric" H 3138 6800 50  0001 C CNN
F 3 "~" H 3100 6950 50  0001 C CNN
	1    3100 6950
	1    0    0    -1  
$EndComp
$Comp
L KLIB_Power:GND #PWR010
U 1 1
P 3100 7150
F 0 "#PWR010" H 3100 6950 50  0001 C CNN
F 1 "GND" H 3105 6977 50  0000 C CNN
F 2 "" H 3100 7150 50  0001 C CNN
F 3 "" H 3100 7150 50  0001 C CNN
	1    3100 7150
	1    0    0    -1  
$EndComp
Wire Wire Line
	3100 7150 3100 7100
Wire Wire Line
	3100 6800 3100 6200
Connection ~ 3100 6200
$Comp
L Device:C C14
U 1 1
P 9700 5950
F 0 "C14" H 9815 5996 50  0000 L CNN
F 1 "100n" H 9815 5905 50  0000 L CNN
F 2 "Capacitor_SMD:C_0805_2012Metric" H 9738 5800 50  0001 C CNN
F 3 "~" H 9700 5950 50  0001 C CNN
	1    9700 5950
	1    0    0    -1  
$EndComp
$Comp
L KLIB_Power:GND #PWR022
U 1 1
P 7450 6100
F 0 "#PWR022" H 7450 5900 50  0001 C CNN
F 1 "GND" H 7455 5927 50  0000 C CNN
F 2 "" H 7450 6100 50  0001 C CNN
F 3 "" H 7450 6100 50  0001 C CNN
	1    7450 6100
	1    0    0    -1  
$EndComp
$Comp
L KLIB_Power:GND #PWR024
U 1 1
P 7900 6100
F 0 "#PWR024" H 7900 5900 50  0001 C CNN
F 1 "GND" H 7905 5927 50  0000 C CNN
F 2 "" H 7900 6100 50  0001 C CNN
F 3 "" H 7900 6100 50  0001 C CNN
	1    7900 6100
	1    0    0    -1  
$EndComp
$Comp
L KLIB_Power:GND #PWR026
U 1 1
P 8350 6100
F 0 "#PWR026" H 8350 5900 50  0001 C CNN
F 1 "GND" H 8355 5927 50  0000 C CNN
F 2 "" H 8350 6100 50  0001 C CNN
F 3 "" H 8350 6100 50  0001 C CNN
	1    8350 6100
	1    0    0    -1  
$EndComp
$Comp
L KLIB_Power:GND #PWR029
U 1 1
P 8800 6100
F 0 "#PWR029" H 8800 5900 50  0001 C CNN
F 1 "GND" H 8805 5927 50  0000 C CNN
F 2 "" H 8800 6100 50  0001 C CNN
F 3 "" H 8800 6100 50  0001 C CNN
	1    8800 6100
	1    0    0    -1  
$EndComp
$Comp
L KLIB_Power:GND #PWR032
U 1 1
P 9250 6100
F 0 "#PWR032" H 9250 5900 50  0001 C CNN
F 1 "GND" H 9255 5927 50  0000 C CNN
F 2 "" H 9250 6100 50  0001 C CNN
F 3 "" H 9250 6100 50  0001 C CNN
	1    9250 6100
	1    0    0    -1  
$EndComp
$Comp
L KLIB_Power:GND #PWR035
U 1 1
P 9700 6100
F 0 "#PWR035" H 9700 5900 50  0001 C CNN
F 1 "GND" H 9705 5927 50  0000 C CNN
F 2 "" H 9700 6100 50  0001 C CNN
F 3 "" H 9700 6100 50  0001 C CNN
	1    9700 6100
	1    0    0    -1  
$EndComp
Wire Wire Line
	9700 5800 9700 5750
Wire Wire Line
	9700 5750 9250 5750
Wire Wire Line
	7450 5750 7450 5800
Wire Wire Line
	7900 5800 7900 5750
Connection ~ 7900 5750
Wire Wire Line
	7900 5750 7450 5750
Wire Wire Line
	8350 5800 8350 5750
Connection ~ 8350 5750
Wire Wire Line
	8350 5750 7900 5750
Wire Wire Line
	8800 5800 8800 5750
Connection ~ 8800 5750
Wire Wire Line
	8800 5750 8600 5750
Wire Wire Line
	9250 5800 9250 5750
Connection ~ 9250 5750
Wire Wire Line
	9250 5750 8800 5750
$Comp
L KLIB_Power:+3V3 #PWR027
U 1 1
P 8600 5700
F 0 "#PWR027" H 8600 5400 50  0001 C CNN
F 1 "+3V3" H 8605 5873 50  0000 C CNN
F 2 "" H 8600 5700 50  0001 C CNN
F 3 "" H 8600 5700 50  0001 C CNN
	1    8600 5700
	1    0    0    -1  
$EndComp
Wire Wire Line
	8600 5700 8600 5750
Connection ~ 8600 5750
Wire Wire Line
	8600 5750 8350 5750
Wire Wire Line
	9900 3300 9900 4150
$Comp
L Connector:Screw_Terminal_01x07 J6
U 1 1
P 10400 3200
F 0 "J6" H 10479 3242 50  0000 L CNN
F 1 "Screw_Terminal" H 10479 3151 50  0000 L CNN
F 2 "TerminalBlock_Phoenix:TerminalBlock_Phoenix_MKDS-1,5-7_1x07_P5.00mm_Horizontal" H 10400 3200 50  0001 C CNN
F 3 "~" H 10400 3200 50  0001 C CNN
	1    10400 3200
	1    0    0    -1  
$EndComp
$Comp
L Connector:Screw_Terminal_01x02 J5
U 1 1
P 10400 2350
F 0 "J5" H 10480 2342 50  0000 L CNN
F 1 "Power_Terminal" H 10480 2251 50  0000 L CNN
F 2 "TerminalBlock_Phoenix:TerminalBlock_Phoenix_MKDS-1,5-2_1x02_P5.00mm_Horizontal" H 10400 2350 50  0001 C CNN
F 3 "~" H 10400 2350 50  0001 C CNN
	1    10400 2350
	1    0    0    -1  
$EndComp
Wire Wire Line
	10200 2350 10050 2350
Connection ~ 10050 2350
$Comp
L KLIB_Power:GND #PWR0101
U 1 1
P 10050 2500
F 0 "#PWR0101" H 10050 2300 50  0001 C CNN
F 1 "GND" H 10055 2327 50  0000 C CNN
F 2 "" H 10050 2500 50  0001 C CNN
F 3 "" H 10050 2500 50  0001 C CNN
	1    10050 2500
	1    0    0    -1  
$EndComp
Wire Wire Line
	10200 2450 10050 2450
Wire Wire Line
	10050 2450 10050 2500
$EndSCHEMATC
